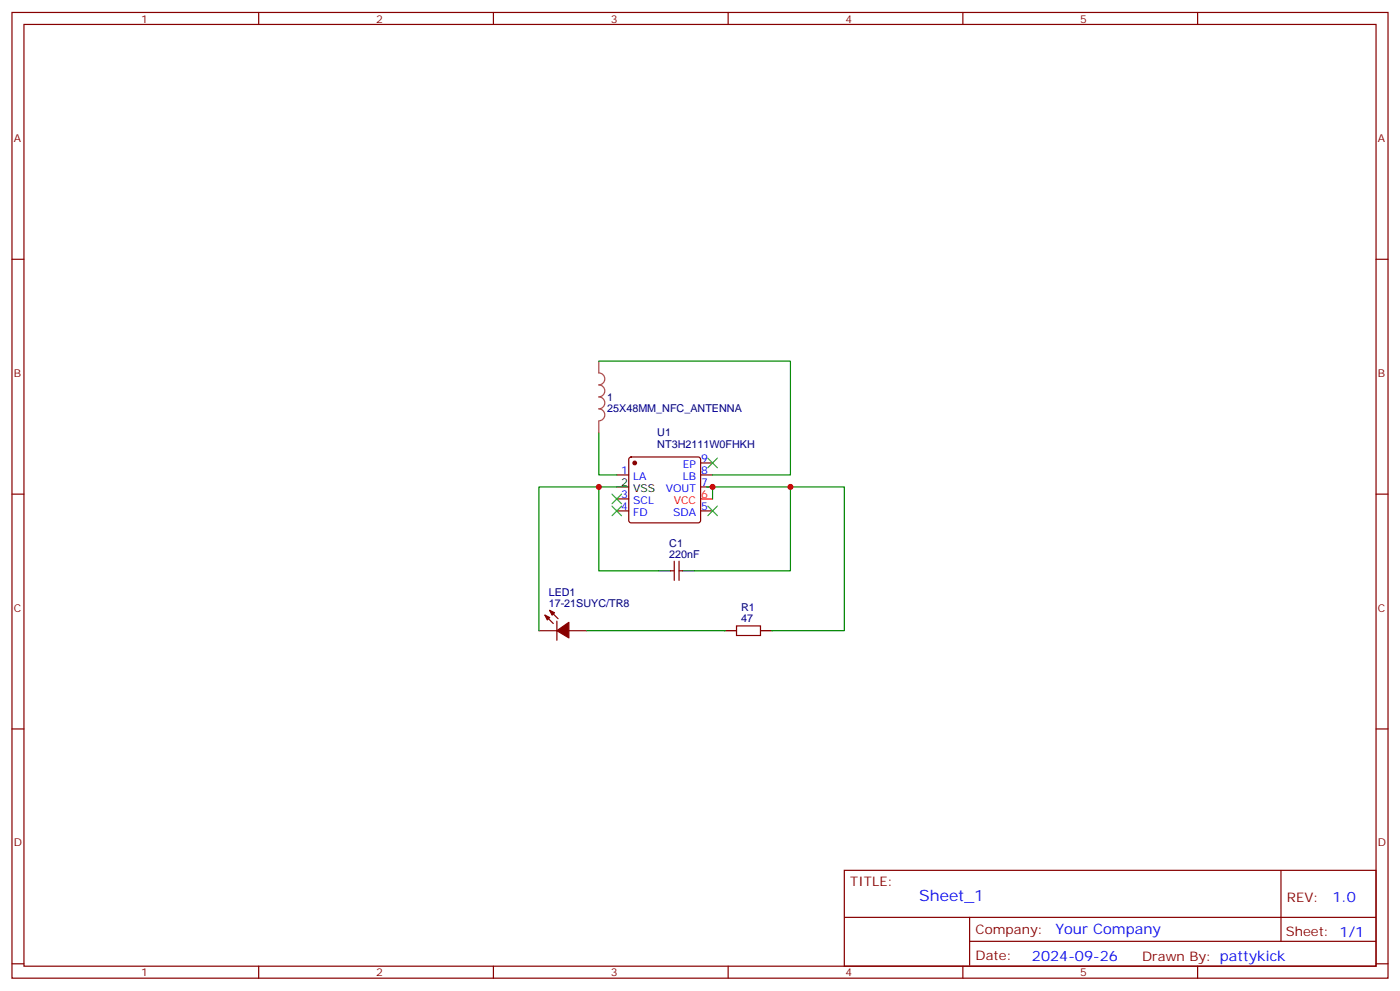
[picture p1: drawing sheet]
<svg xmlns="http://www.w3.org/2000/svg" width="412mm" height="292mm" viewBox="0 0 412 292" stroke-linecap="round" stroke-linejoin="round" font-family="sans-serif">
<g fill="none" stroke="#870000" stroke-width=".35">
<path d="M3.5 3.7h405.4v284.3h-405.4zM7.1 7.2h398.2v277.3h-398.2zM76.2 3.7v3.5M145.3 3.7v3.5M214.5 3.7v3.5M283.6 3.7v3.5M352.8 3.7v3.5M3.5 76.3h3.6M405.3 76.3h3.6M181.7 139.8h3.5M185.4 134.8l.5-.3h19.8l.5 .3 .2 .5v17.9l-.3 .5-.4 .3h-19.8l-.5-.3-.2-.5v-17.9zM206.4 136.3h3.5"/>
<path d="M206.4 139.8h3.5M3.5 145.5h3.6M181.7 150.4h3.5M181.7 146.9h3.5M206.4 143.4h3.5M206.4 150.4h3.5M405.3 145.5h3.6M161.9 179.7l2.5 2.5M197.6 168.1h1M198.6 165.2v5.7M200 165.2v5.7M200 168.1h1.1"/>
<path d="M158.7 185.7h5.3M160.5 181.1l2.5 2.5M164 182.9v5.6M167.6 185.7h5.3M217 184.3h7v2.8h-7zM3.5 214.6h3.6M405.3 214.6h3.6M248.7 256.3h156.6v28.2h-156.6zM377.3 256.3v20.9M248.7 270.1h156.5M285.6 277.2h119.6M285.6 270.1v14.1"/>
<path d="M3.5 283.8h3.6M76.2 284.5v3.5M145.3 284.5v3.5M214.5 284.5v3.5M283.6 284.5v3.5M352.8 284.5v3.5M405.3 283.8h3.6"/>
</g>
<path d="M206.4 146.9h3.5" fill="none" stroke="#f00" stroke-width=".35"/>
<path d="M181.7 143.4h3.5M194 168.1h3.6M201.1 168.1h3.5M213.4 185.7h3.6M224 185.7h3.5" fill="none" stroke="#000" stroke-width=".35"/>
<g fill="#870000" stroke="#870000" stroke-width=".35">
<path d="M160.5 181.1l1.4 .7-.7 .7z"/>
<path d="M161.9 179.7l1.4 .7-.7 .7z"/>
<path d="M164 185.7l3.6-2.5v4.6z"/>
<circle cx="187" cy="136.3" r=".53"/>
</g>
<path d="M176.4 106.3v3.5a1.76 1.76 0 0 1 1.8 1.8 1.76 1.76 0 0 1-1.8 1.7 1.76 1.76 0 0 1 1.8 1.8 1.76 1.76 0 0 1-1.8 1.8 1.76 1.76 0 0 1 1.8 1.7 1.76 1.76 0 0 1-1.8 1.8 1.76 1.76 0 0 1 1.8 1.7 1.76 1.76 0 0 1-1.8 1.8M176.4 124v3.5" fill="none" stroke="#a64a4a" stroke-width=".35"/>
<path d="M176.4 106.3h56.4v33.5h-22.9M176.4 127.5v12.3h5.3M176.4 143.4h-17.7v42.3M181.7 143.4h-5.3v24.7h17.6M208.1 143.4h1.8v3.5M209.9 143.4h22.9v24.7h-28.2M232.8 143.4h15.9v42.3h-21.2M172.9 185.7h40.5" fill="none" stroke="#008700" stroke-width=".35"/>
<path d="M208.5 134.9l2.8 2.8M211.3 134.9l-2.8 2.8M180.3 149l2.8 2.8M180.3 145.5l2.8 2.8M183.1 149l-2.8 2.8M183.1 145.5l-2.8 2.8M208.5 149l2.8 2.8M211.3 149l-2.8 2.8" fill="none" stroke="#3c3" stroke-width=".35"/>
<g fill="#c00">
<circle cx="209.9" cy="143.4" r=".88"/>
<circle cx="176.4" cy="143.4" r=".88"/>
<circle cx="232.8" cy="143.4" r=".88"/>
</g>
<text font-size="4.6" fill="#00f" x="270.8" y="265.3">Sheet_1</text>
<g font-size="4.2" fill="#00f">
<text x="392.5" y="265.5">1.0</text>
<text x="310.9" y="275.1">Your Company</text>
<text x="304" y="282.9">2024-09-26</text>
</g>
<g font-size="3.9" fill="#800">
<text x="250.5" y="260.8">TITLE:</text>
<text x="379.1" y="265.5">REV:</text>
<text x="287.4" y="275">Company:</text>
<text x="378.7" y="275.7">Sheet: 1/1</text>
<text x="287.4" y="282.7">Date:</text>
<text x="336.4" y="282.8">Drawn By: pattykick</text>
</g>
<g font-size="3.2" fill="#800">
<text x="41.6" y="6.7">1</text>
<text x="110.8" y="6.7">2</text>
<text x="179.9" y="6.7">3</text>
<text x="249.1" y="6.7">4</text>
<text x="318.2" y="6.7">5</text>
<text x="4.1" y="41.8">A</text>
<text x="405.9" y="41.8">A</text>
<text x="4.1" y="110.9">B</text>
<text x="405.9" y="110.9">B</text>
<text x="4.1" y="180.1">C</text>
<text x="405.9" y="180.1">C</text>
<text x="4.1" y="249.2">D</text>
<text x="405.9" y="249.2">D</text>
<text x="41.6" y="287.5">1</text>
<text x="110.8" y="287.5">2</text>
<text x="179.9" y="287.5">3</text>
<text x="249.1" y="287.5">4</text>
<text x="318.2" y="287.5">5</text>
</g>
<g font-size="3.2" fill="#000080">
<text x="178.9" y="118">1</text>
<text x="178.9" y="121.2">25X48MM_NFC_ANTENNA</text>
<text x="193.6" y="131.8">NT3H2111W0FHKH</text>
<text x="193.6" y="128.5">U1</text>
<text x="197.2" y="160.9">C1</text>
<text x="197.2" y="164.2">220nF</text>
<text x="161.6" y="178.6">17-21SUYC/TR8</text>
<text x="161.6" y="175.4">LED1</text>
<text x="218.3" y="180">R1</text>
<text x="218.3" y="183.2">47</text>
</g>
<g font-size="3.2" fill="#00f">
<text x="201.1" y="137.7">EP</text>
<text x="206.6" y="136">9</text>
<text x="183" y="139.5">1</text>
<text x="186.5" y="141.3">LA</text>
<text x="201.1" y="141.3">LB</text>
<text x="206.6" y="139.5">8</text>
<text x="206.6" y="143">7</text>
<text x="183" y="146.5">3</text>
<text x="186.5" y="148.3">SCL</text>
<text x="196.1" y="144.8">VOUT</text>
<text x="183" y="150.1">4</text>
<text x="186.5" y="151.8">FD</text>
<text x="198.3" y="151.8">SDA</text>
<text x="206.6" y="150.1">5</text>
</g>
<g font-size="3.2">
<text x="183" y="143">2</text>
<text x="186.5" y="144.8">VSS</text>
</g>
<g font-size="3.2" fill="#f00">
<text x="198.5" y="148.3">VCC</text>
<text x="206.6" y="146.5">6</text>
</g>
</svg>
